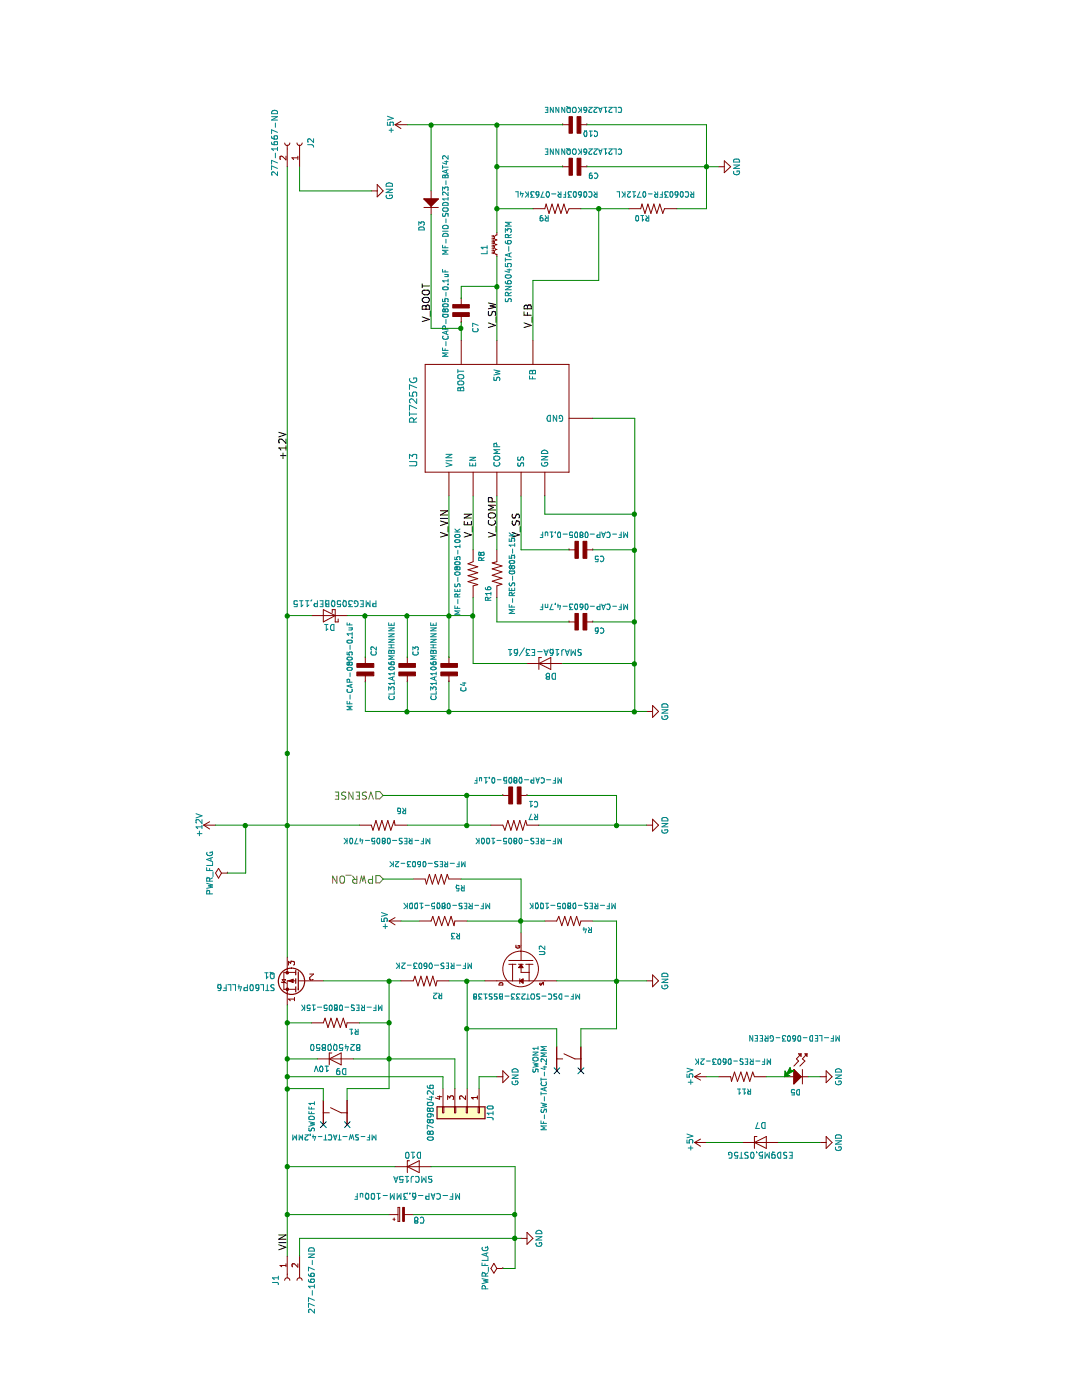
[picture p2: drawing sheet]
EESchema Schematic File Version 2
LIBS:teensy_32_v2-rescue
LIBS:power
LIBS:device
LIBS:switches
LIBS:relays
LIBS:motors
LIBS:transistors
LIBS:conn
LIBS:linear
LIBS:regul
LIBS:74xx
LIBS:cmos4000
LIBS:adc-dac
LIBS:memory
LIBS:xilinx
LIBS:microcontrollers
LIBS:dsp
LIBS:microchip
LIBS:analog_switches
LIBS:motorola
LIBS:texas
LIBS:intel
LIBS:audio
LIBS:interface
LIBS:digital-audio
LIBS:philips
LIBS:display
LIBS:cypress
LIBS:siliconi
LIBS:opto
LIBS:atmel
LIBS:contrib
LIBS:valves
LIBS:teensy_3
LIBS:MF_Aesthetics
LIBS:MF_Connectors
LIBS:MF_Discrete_Semiconductor
LIBS:MF_Displays
LIBS:MF_Frequency_Control
LIBS:MF_IC_Analog
LIBS:MF_IC_Digital
LIBS:MF_IC_Power
LIBS:MF_LEDs
LIBS:MF_Passives
LIBS:MF_Sensors
LIBS:MF_Switches
LIBS:teensy_32_v2-cache
EELAYER 25 0
EELAYER END
$Descr A4 11693 8268
encoding utf-8
Sheet 2 5
Title ""
Date ""
Rev ""
Comp ""
Comment1 ""
Comment2 ""
Comment3 ""
Comment4 ""
$EndDescr
$Comp
L Conn_01x02_Female J1
U 1 1
P 1000 2400
F 0 "J1" H 1000 2500 50  0000 C CNN
F 1 "277-1667-ND" H 1000 2200 50  0000 C CNN
F 2 "Connectors_Phoenix:PhoenixContact_MCV-G_02x5.08mm_Vertical" H 1000 2400 50  0001 C CNN
F 3 "" H 1000 2400 50  0001 C CNN
	1    1000 2400
	-1   0    0    -1  
$EndComp
$Comp
L Conn_01x02_Female J2
U 1 1
P 10500 2500
F 0 "J2" H 10500 2600 50  0000 C CNN
F 1 "277-1667-ND" H 10500 2300 50  0000 C CNN
F 2 "Connectors_Phoenix:PhoenixContact_MCV-G_02x5.08mm_Vertical" H 10500 2500 50  0001 C CNN
F 3 "" H 10500 2500 50  0001 C CNN
	1    10500 2500
	1    0    0    1   
$EndComp
$Comp
L Q_PMOS_SGD Q1
U 1 1
P 3500 2500
F 0 "Q1" H 3700 2550 50  0000 L CNN
F 1 "STL60P4LLF6" H 3700 2450 50  0000 L CNN
F 2 "teensy:POWERFLAT_5x6" H 3700 2600 50  0001 C CNN
F 3 "" H 3500 2500 50  0001 C CNN
	1    3500 2500
	0    1    -1   0   
$EndComp
$Comp
L GND #PWR011
U 1 1
P 1350 4350
F 0 "#PWR011" H 1350 4100 50  0001 C CNN
F 1 "GND" H 1350 4200 50  0000 C CNN
F 2 "" H 1350 4350 50  0001 C CNN
F 3 "" H 1350 4350 50  0001 C CNN
	1    1350 4350
	1    0    0    -1  
$EndComp
$Comp
L RESISTOR_0805 R1
U 1 1
P 3150 2800
F 0 "R1" V 3100 2600 45  0000 L BNN
F 1 "MF-RES-0805-15K" V 3300 2400 45  0000 L BNN
F 2 "MF_Passives:MF_Passives-R0805" H 3400 2710 20  0001 C CNN
F 3 "" H 3150 2800 60  0001 C CNN
	1    3150 2800
	1    0    0    -1  
$EndComp
$Comp
L N-CHANNEL_FET_BSS138_SOT-23-3 U2
U 1 1
P 3600 4350
F 0 "U2" H 3400 4150 45  0000 L BNN
F 1 "MF-DSC-SOT233-BSS138" V 3850 3850 45  0000 L BNN
F 2 "MF_Discrete_Semiconductor:MF_Discrete_Semiconductor-SOT-23-3" H 4098 4421 20  0001 C CNN
F 3 "" H 3600 4350 60  0001 C CNN
	1    3600 4350
	-1   0    0    -1  
$EndComp
$Comp
L RESISTOR_0805 R2
U 1 1
P 3500 3550
F 0 "R2" V 3400 3400 45  0000 L BNN
F 1 "MF-RES-0603-2K" V 3650 3150 45  0000 L BNN
F 2 "MF_Passives:MF_Passives-R0603" H 3750 3460 20  0001 C CNN
F 3 "" H 3500 3550 60  0001 C CNN
	1    3500 3550
	1    0    0    -1  
$EndComp
$Comp
L GND #PWR012
U 1 1
P 3500 5400
F 0 "#PWR012" H 3500 5150 50  0001 C CNN
F 1 "GND" H 3500 5250 50  0000 C CNN
F 2 "" H 3500 5400 50  0001 C CNN
F 3 "" H 3500 5400 50  0001 C CNN
	1    3500 5400
	1    0    0    -1  
$EndComp
$Comp
L RESISTOR_0805 R5
U 1 1
P 4350 3650
F 0 "R5" V 4300 3800 45  0000 L BNN
F 1 "MF-RES-0603-2K" V 4500 3250 45  0000 L BNN
F 2 "MF_Passives:MF_Passives-R0603" H 4600 3560 20  0001 C CNN
F 3 "" H 4350 3650 60  0001 C CNN
	1    4350 3650
	1    0    0    1   
$EndComp
$Comp
L RESISTOR_0805 R4
U 1 1
P 4000 4750
F 0 "R4" V 3950 4550 45  0000 L BNN
F 1 "MF-RES-0805-100K" V 4150 4350 45  0000 L BNN
F 2 "MF_Passives:MF_Passives-R0805" H 4250 4660 20  0001 C CNN
F 3 "" H 4000 4750 60  0001 C CNN
	1    4000 4750
	1    0    0    -1  
$EndComp
$Comp
L +5V #PWR013
U 1 1
P 4000 3350
F 0 "#PWR013" H 4000 3200 50  0001 C CNN
F 1 "+5V" H 4000 3490 50  0000 C CNN
F 2 "" H 4000 3350 50  0001 C CNN
F 3 "" H 4000 3350 50  0001 C CNN
	1    4000 3350
	1    0    0    -1  
$EndComp
$Comp
L RESISTOR_0805 R3
U 1 1
P 4000 3700
F 0 "R3" V 3900 3550 45  0000 L BNN
F 1 "MF-RES-0805-100K" V 4150 3300 45  0000 L BNN
F 2 "MF_Passives:MF_Passives-R0805" H 4250 3610 20  0001 C CNN
F 3 "" H 4000 3700 60  0001 C CNN
	1    4000 3700
	1    0    0    -1  
$EndComp
Text HLabel 4350 3200 1    60   Input ~ 0
PWR_ON
$Comp
L RESISTOR_0805 R6
U 1 1
P 4800 3200
F 0 "R6" V 4700 3000 45  0000 L BNN
F 1 "MF-RES-0805-470K" V 4950 2800 45  0000 L BNN
F 2 "MF_Passives:MF_Passives-R0805" H 5050 3110 20  0001 C CNN
F 3 "" H 4800 3200 60  0001 C CNN
	1    4800 3200
	-1   0    0    -1  
$EndComp
$Comp
L RESISTOR_0805 R7
U 1 1
P 4800 4300
F 0 "R7" V 4750 4100 45  0000 L BNN
F 1 "MF-RES-0805-100K" V 4950 3900 45  0000 L BNN
F 2 "MF_Passives:MF_Passives-R0805" H 5050 4210 20  0001 C CNN
F 3 "" H 4800 4300 60  0001 C CNN
	1    4800 4300
	-1   0    0    -1  
$EndComp
$Comp
L GND #PWR014
U 1 1
P 4800 5400
F 0 "#PWR014" H 4800 5150 50  0001 C CNN
F 1 "GND" H 4800 5250 50  0000 C CNN
F 2 "" H 4800 5400 50  0001 C CNN
F 3 "" H 4800 5400 50  0001 C CNN
	1    4800 5400
	1    0    0    -1  
$EndComp
Text HLabel 5050 3200 1    60   Input ~ 0
VSENSE
$Comp
L CAPACITOR_NP_0805 C1
U 1 1
P 5050 4300
F 0 "C1" V 5000 4100 45  0000 L BNN
F 1 "MF-CAP-0805-0.1uF" V 5200 3900 45  0000 L BNN
F 2 "MF_Passives:MF_Passives-C0805" H 5300 4210 20  0001 C CNN
F 3 "" H 5050 4300 60  0001 C CNN
	1    5050 4300
	1    0    0    -1  
$EndComp
$Comp
L TACT_4.2MM SWOFF1
U 1 1
P 2400 2800
F 0 "SWOFF1" H 2300 3000 45  0000 L CNN
F 1 "MF-SW-TACT-4.2MM" V 2600 2450 45  0000 L CNN
F 2 "MF_Switches:MF_Switches-TACT4.2MM" H 2290 2950 20  0001 L CNN
F 3 "" H 2400 2800 60  0001 C CNN
	1    2400 2800
	-1   0    0    -1  
$EndComp
$Comp
L GND #PWR015
U 1 1
P 10100 3100
F 0 "#PWR015" H 10100 2850 50  0001 C CNN
F 1 "GND" H 10100 2950 50  0000 C CNN
F 2 "" H 10100 3100 50  0001 C CNN
F 3 "" H 10100 3100 50  0001 C CNN
	1    10100 3100
	1    0    0    -1  
$EndComp
$Comp
L TACT_4.2MM SWON1
U 1 1
P 2850 4750
F 0 "SWON1" H 2740 5030 45  0000 L CNN
F 1 "MF-SW-TACT-4.2MM" H 2740 4960 45  0000 L CNN
F 2 "MF_Switches:MF_Switches-TACT4.2MM" H 2740 4900 20  0001 L CNN
F 3 "" H 2850 4750 60  0001 C CNN
	1    2850 4750
	-1   0    0    -1  
$EndComp
$Comp
L CAPACITOR_NP_0805 C7
U 1 1
P 9100 3850
F 0 "C7" V 9000 3950 45  0000 L BNN
F 1 "MF-CAP-0805-0.1uF" V 9250 3500 45  0000 L BNN
F 2 "MF_Passives:MF_Passives-C0805" H 9350 3760 20  0001 C CNN
F 3 "" H 9100 3850 60  0001 C CNN
	1    9100 3850
	0    -1   -1   0   
$EndComp
$Comp
L RESISTOR_0805 R10
U 1 1
P 9950 5450
F 0 "R10" V 10050 5300 45  0000 L BNN
F 1 "RC0603FR-0712KL" V 9850 5150 45  0000 L BNN
F 2 "MF_Passives:MF_Passives-R0603" H 10200 5360 20  0001 C CNN
F 3 "" H 9950 5450 60  0001 C CNN
	1    9950 5450
	-1   0    0    1   
$EndComp
$Comp
L CAPACITOR_NP_0805 C9
U 1 1
P 10300 4800
F 0 "C9" V 10250 4600 45  0000 L BNN
F 1 "CL21A226KOQNNNE" V 10450 4400 45  0000 L BNN
F 2 "MF_Passives:MF_Passives-C0805" H 10550 4710 20  0001 C CNN
F 3 "" H 10300 4800 60  0001 C CNN
	1    10300 4800
	1    0    0    -1  
$EndComp
$Comp
L CAPACITOR_NP_0805 C10
U 1 1
P 10650 4800
F 0 "C10" V 10600 4600 45  0000 L BNN
F 1 "CL21A226KOQNNNE" V 10800 4400 45  0000 L BNN
F 2 "MF_Passives:MF_Passives-C0805" H 10900 4710 20  0001 C CNN
F 3 "" H 10650 4800 60  0001 C CNN
	1    10650 4800
	1    0    0    -1  
$EndComp
$Comp
L CAPACITOR_NP_0805 C6
U 1 1
P 6500 4850
F 0 "C6" V 6450 4650 45  0000 L BNN
F 1 "MF-CAP-0603-4.7nF" V 6650 4450 45  0000 L BNN
F 2 "MF_Passives:MF_Passives-C0603" H 6750 4760 20  0001 C CNN
F 3 "" H 6500 4850 60  0001 C CNN
	1    6500 4850
	1    0    0    -1  
$EndComp
$Comp
L CAPACITOR_NP_0805 C5
U 1 1
P 7100 4850
F 0 "C5" V 7050 4650 45  0000 L BNN
F 1 "MF-CAP-0805-0.1uF" V 7250 4450 45  0000 L BNN
F 2 "MF_Passives:MF_Passives-C0805" H 7350 4760 20  0001 C CNN
F 3 "" H 7100 4850 60  0001 C CNN
	1    7100 4850
	1    0    0    -1  
$EndComp
$Comp
L CAPACITOR_NP_0805 C3
U 1 1
P 6100 3400
F 0 "C3" V 6050 3200 45  0000 L BNN
F 1 "CL31A106MBHNNNE" V 6250 3000 45  0000 L BNN
F 2 "MF_Passives:MF_Passives-C1206" H 6350 3310 20  0001 C CNN
F 3 "" H 6100 3400 60  0001 C CNN
	1    6100 3400
	0    -1   -1   0   
$EndComp
$Comp
L D_Schottky D1
U 1 1
P 6550 2750
F 0 "D1" H 6550 2850 50  0000 C CNN
F 1 "PMEG3050BEP,115" H 6500 2650 50  0000 C CNN
F 2 "teensy:SOD-128" H 6550 2750 50  0001 C CNN
F 3 "" H 6550 2750 50  0001 C CNN
	1    6550 2750
	0    -1   -1   0   
$EndComp
$Comp
L CAPACITOR_NP_0805 C4
U 1 1
P 6100 3750
F 0 "C4" V 6000 3850 45  0000 L BNN
F 1 "CL31A106MBHNNNE" V 6250 3350 45  0000 L BNN
F 2 "MF_Passives:MF_Passives-C1206" H 6350 3660 20  0001 C CNN
F 3 "" H 6100 3750 60  0001 C CNN
	1    6100 3750
	0    -1   -1   0   
$EndComp
$Comp
L GND #PWR016
U 1 1
P 5750 5400
F 0 "#PWR016" H 5750 5150 50  0001 C CNN
F 1 "GND" H 5750 5250 50  0000 C CNN
F 2 "" H 5750 5400 50  0001 C CNN
F 3 "" H 5750 5400 50  0001 C CNN
	1    5750 5400
	1    0    0    -1  
$EndComp
$Comp
L RESISTOR_0805 R8
U 1 1
P 6900 3950
F 0 "R8" V 6850 4050 45  0000 L BNN
F 1 "MF-RES-0805-100K" V 7050 3600 45  0000 L BNN
F 2 "MF_Passives:MF_Passives-R0805" H 7150 3860 20  0001 C CNN
F 3 "" H 6900 3950 60  0001 C CNN
	1    6900 3950
	0    1    -1   0   
$EndComp
$Comp
L L_Core_Ferrite_Small L1
U 1 1
P 9650 4150
F 0 "L1" V 9750 4150 50  0000 L CNN
F 1 "SRN6045TA-6R3M" V 9550 3950 50  0000 L CNN
F 2 "teensy:SRN6045TA" H 9650 4150 50  0001 C CNN
F 3 "" H 9650 4150 50  0001 C CNN
	1    9650 4150
	0    -1   -1   0   
$EndComp
$Comp
L GND #PWR017
U 1 1
P 10300 6000
F 0 "#PWR017" H 10300 5750 50  0001 C CNN
F 1 "GND" H 10300 5850 50  0000 C CNN
F 2 "" H 10300 6000 50  0001 C CNN
F 3 "" H 10300 6000 50  0001 C CNN
	1    10300 6000
	1    0    0    -1  
$EndComp
$Comp
L RESISTOR_0805 R9
U 1 1
P 9950 4650
F 0 "R9" V 10050 4500 45  0000 L BNN
F 1 "RC0603FR-0763K4L" V 9850 4300 45  0000 L BNN
F 2 "MF_Passives:MF_Passives-R0603" H 10200 4560 20  0001 C CNN
F 3 "" H 9950 4650 60  0001 C CNN
	1    9950 4650
	-1   0    0    1   
$EndComp
$Comp
L +5V #PWR018
U 1 1
P 10650 3400
F 0 "#PWR018" H 10650 3250 50  0001 C CNN
F 1 "+5V" H 10650 3540 50  0000 C CNN
F 2 "" H 10650 3400 50  0001 C CNN
F 3 "" H 10650 3400 50  0001 C CNN
	1    10650 3400
	1    0    0    -1  
$EndComp
$Comp
L CAPACITOR_NP_0805 C2
U 1 1
P 6100 3050
F 0 "C2" V 6050 2850 45  0000 L BNN
F 1 "MF-CAP-0805-0.1uF" V 6250 2650 45  0000 L BNN
F 2 "MF_Passives:MF_Passives-C0805" H 6350 2960 20  0001 C CNN
F 3 "" H 6100 3050 60  0001 C CNN
	1    6100 3050
	0    -1   -1   0   
$EndComp
$Comp
L PWR_FLAG #FLG019
U 1 1
P 4400 1900
F 0 "#FLG019" H 4400 1975 50  0001 C CNN
F 1 "PWR_FLAG" H 4400 2050 50  0000 C CNN
F 2 "" H 4400 1900 50  0001 C CNN
F 3 "" H 4400 1900 50  0001 C CNN
	1    4400 1900
	1    0    0    -1  
$EndComp
NoConn ~ 2300 2700
NoConn ~ 2300 2900
NoConn ~ 2750 4650
NoConn ~ 2750 4850
$Comp
L DS7257G U3
U 1 1
P 8200 4150
F 0 "U3" H 7850 4850 60  0000 C CNN
F 1 "RT7257G" H 8350 4850 60  0000 C CNN
F 2 "teensy:DS7257G" H 8200 4150 60  0001 C CNN
F 3 "" H 8200 4150 60  0001 C CNN
	1    8200 4150
	1    0    0    -1  
$EndComp
$Comp
L RESISTOR_0805 R16
U 1 1
P 6900 4150
F 0 "R16" V 6850 4250 45  0000 L BNN
F 1 "MF-RES-0805-15K" V 7050 3800 45  0000 L BNN
F 2 "MF_Passives:MF_Passives-R0805" H 7150 4060 20  0001 C CNN
F 3 "" H 6900 4150 60  0001 C CNN
	1    6900 4150
	0    -1   1    0   
$EndComp
$Comp
L CP_Small C8
U 1 1
P 1550 3350
F 0 "C8" V 1500 3150 50  0000 L CNN
F 1 "MF-CAP-6.3MM-100uF" V 1700 2850 50  0000 L CNN
F 2 "MF_Passives:MF_Passives-CP6.3MM" H 1550 3350 50  0001 C CNN
F 3 "" H 1550 3350 50  0001 C CNN
	1    1550 3350
	1    0    0    -1  
$EndComp
$Comp
L DIODES_BAT42_SOD-123 D3
U 1 1
P 10000 3600
F 0 "D3" H 10150 3500 45  0000 L BNN
F 1 "MF-DIO-SOD123-BAT42" H 9600 3700 45  0000 L BNN
F 2 "MF_Discrete_Semiconductor:MF_Discrete_Semiconductor-SOD-123" H 10188 3679 20  0001 C CNN
F 3 "" H 10000 3600 60  0001 C CNN
	1    10000 3600
	-1   0    0    1   
$EndComp
Text Label 7200 3950 0    60   ~ 0
V_EN
Text Label 7200 3750 0    60   ~ 0
V_VIN
Text Label 7200 4150 0    60   ~ 0
V_COMP
Text Label 7200 4350 0    60   ~ 0
V_SS
Text Label 8950 4450 0    60   ~ 0
V_FB
Text Label 8950 4150 0    60   ~ 0
V_SW
Text Label 9000 3600 0    60   ~ 0
V_BOOT
Text Label 1250 2400 0    60   ~ 0
VIN
$Comp
L PWR_FLAG #FLG020
U 1 1
P 1100 4200
F 0 "#FLG020" H 1100 4275 50  0001 C CNN
F 1 "PWR_FLAG" H 1100 4350 50  0000 C CNN
F 2 "" H 1100 4200 50  0001 C CNN
F 3 "" H 1100 4200 50  0001 C CNN
	1    1100 4200
	1    0    0    -1  
$EndComp
$Comp
L +12V #PWR021
U 1 1
P 4800 1800
F 0 "#PWR021" H 4800 1650 50  0001 C CNN
F 1 "+12V" H 4800 1940 50  0000 C CNN
F 2 "" H 4800 1800 50  0001 C CNN
F 3 "" H 4800 1800 50  0001 C CNN
	1    4800 1800
	1    0    0    -1  
$EndComp
Text Label 7850 2400 0    60   ~ 0
+12V
$Comp
L +5V #PWR022
U 1 1
P 2700 5900
F 0 "#PWR022" H 2700 5750 50  0001 C CNN
F 1 "+5V" H 2700 6040 50  0000 C CNN
F 2 "" H 2700 5900 50  0001 C CNN
F 3 "" H 2700 5900 50  0001 C CNN
	1    2700 5900
	1    0    0    -1  
$EndComp
$Comp
L RESISTOR_0805 R11
U 1 1
P 2700 6200
F 0 "R11" V 2600 6150 45  0000 L BNN
F 1 "MF-RES-0603-2K" V 2850 5800 45  0000 L BNN
F 2 "MF_Passives:MF_Passives-R0603" H 2950 6110 20  0001 C CNN
F 3 "" H 2700 6200 60  0001 C CNN
	1    2700 6200
	1    0    0    1   
$EndComp
$Comp
L LED_SINGLE-0603-GREEN D5
U 1 1
P 2700 6650
F 0 "D5" H 2650 6500 45  0000 L BNN
F 1 "MF-LED-0603-GREEN" H 2300 6950 45  0000 L BNN
F 2 "MF_LEDs:MF_LEDs-LED0603" H 2740 6420 20  0001 C CNN
F 3 "" H 2700 6650 60  0001 C CNN
	1    2700 6650
	0    1    1    0   
$EndComp
$Comp
L GND #PWR023
U 1 1
P 2700 6850
F 0 "#PWR023" H 2700 6600 50  0001 C CNN
F 1 "GND" H 2700 6700 50  0000 C CNN
F 2 "" H 2700 6850 50  0001 C CNN
F 3 "" H 2700 6850 50  0001 C CNN
	1    2700 6850
	1    0    0    -1  
$EndComp
$Comp
L +5V #PWR024
U 1 1
P 2150 5900
F 0 "#PWR024" H 2150 5750 50  0001 C CNN
F 1 "+5V" H 2150 6040 50  0000 C CNN
F 2 "" H 2150 5900 50  0001 C CNN
F 3 "" H 2150 5900 50  0001 C CNN
	1    2150 5900
	1    0    0    -1  
$EndComp
$Comp
L GND #PWR025
U 1 1
P 2150 6850
F 0 "#PWR025" H 2150 6600 50  0001 C CNN
F 1 "GND" H 2150 6700 50  0000 C CNN
F 2 "" H 2150 6850 50  0001 C CNN
F 3 "" H 2150 6850 50  0001 C CNN
	1    2150 6850
	1    0    0    -1  
$EndComp
$Comp
L D_Zener-RESCUE-teensy_32_v2 D7
U 1 1
P 2150 6350
AR Path="/5A485C98" Ref="D7"  Part="1" 
AR Path="/59ED6513/5A485C98" Ref="D7"  Part="1" 
F 0 "D7" H 2150 6500 50  0000 C CNN
F 1 "ESD9M5.0ST5G" H 2150 6250 50  0000 C CNN
F 2 "teensy:SOD-923" H 2150 6350 50  0001 C CNN
F 3 "" H 2150 6350 50  0001 C CNN
	1    2150 6350
	0    1    1    0   
$EndComp
$Comp
L D_Zener-RESCUE-teensy_32_v2 D8
U 1 1
P 6150 4550
AR Path="/5A4B06E7" Ref="D8"  Part="1" 
AR Path="/59ED6513/5A4B06E7" Ref="D8"  Part="1" 
F 0 "D8" H 6200 4450 50  0000 C CNN
F 1 "SMAJ16A-E3/61" H 6150 4650 50  0000 C CNN
F 2 "Diodes_SMD:D_SMA_Standard" H 6150 4550 50  0001 C CNN
F 3 "" H 6150 4550 50  0001 C CNN
	1    6150 4550
	0    1    1    0   
$EndComp
$Comp
L D_Zener-RESCUE-teensy_32_v2 D9
U 1 1
P 2850 2800
AR Path="/5A4B3289" Ref="D9"  Part="1" 
AR Path="/59ED6513/5A4B3289" Ref="D9"  Part="1" 
F 0 "D9" H 2900 2700 50  0000 C CNN
F 1 "824500850" H 2850 2900 50  0000 C CNN
F 2 "Diodes_SMD:D_SMA_Standard" H 2850 2800 50  0001 C CNN
F 3 "" H 2850 2800 50  0001 C CNN
	1    2850 2800
	0    1    1    0   
$EndComp
Text Notes 2800 2750 1    47   ~ 0
10V
$Comp
L D_Zener D10
U 1 1
P 1950 3450
F 0 "D10" H 1950 3550 50  0000 C CNN
F 1 "SMCJ15A" H 1950 3350 50  0000 C CNN
F 2 "Diodes_SMD:D_SMC_Standard" H 1950 3450 50  0001 C CNN
F 3 "" H 1950 3450 50  0001 C CNN
	1    1950 3450
	0    1    1    0   
$EndComp
$Comp
L Conn_01x04 J10
U 1 1
P 2400 3900
F 0 "J10" H 2400 4100 50  0000 C CNN
F 1 "0878980426" H 2400 3600 50  0000 C CNN
F 2 "Pin_Headers:Pin_Header_Straight_1x04_Pitch2.54mm_SMD_Pin1Right" H 2400 3900 50  0001 C CNN
F 3 "" H 2400 3900 50  0001 C CNN
	1    2400 3900
	-1   0    0    1   
$EndComp
Wire Wire Line
	1200 2400 3300 2400
Wire Wire Line
	3700 2400 10300 2400
Wire Wire Line
	1200 2500 1350 2500
Wire Wire Line
	1350 2500 1350 4350
Wire Wire Line
	3150 2400 3150 2600
Wire Wire Line
	3150 3250 3150 3000
Wire Wire Line
	2600 3250 3500 3250
Wire Wire Line
	3500 2700 3500 3350
Wire Wire Line
	3500 3750 3500 4050
Connection ~ 3500 3250
Wire Wire Line
	3500 4650 3500 5400
Wire Wire Line
	3100 5150 4000 5150
Wire Wire Line
	4000 5150 4000 4950
Connection ~ 3500 5150
Wire Wire Line
	4000 3900 4000 4550
Wire Wire Line
	3900 4350 4350 4350
Connection ~ 4000 4350
Wire Wire Line
	4350 3200 4350 3450
Wire Wire Line
	4000 3350 4000 3500
Wire Wire Line
	4800 1800 4800 3000
Connection ~ 4800 2400
Wire Wire Line
	4800 4500 4800 5400
Wire Wire Line
	4800 3400 4800 4100
Wire Wire Line
	4800 3900 5050 3900
Wire Wire Line
	5050 3200 5050 4200
Connection ~ 4800 3900
Connection ~ 5050 3900
Wire Wire Line
	5050 4400 5050 5150
Wire Wire Line
	5050 5150 4800 5150
Connection ~ 4800 5150
Wire Wire Line
	2600 3900 3500 3900
Wire Wire Line
	3100 3900 3100 4650
Wire Wire Line
	3100 4650 2950 4650
Connection ~ 3500 3900
Wire Wire Line
	3100 5150 3100 4850
Wire Wire Line
	3100 4850 2950 4850
Wire Wire Line
	2500 2700 2600 2700
Wire Wire Line
	2600 2700 2600 2400
Wire Wire Line
	2600 3250 2600 2900
Wire Wire Line
	2600 2900 2500 2900
Connection ~ 3150 3250
Wire Wire Line
	10300 2500 10100 2500
Wire Wire Line
	10100 2500 10100 3100
Wire Wire Line
	6550 2900 6550 3950
Wire Wire Line
	4350 4350 4350 3850
Connection ~ 3150 2400
Connection ~ 2600 2400
Connection ~ 6550 3750
Wire Wire Line
	6550 3400 6200 3400
Connection ~ 6550 3400
Connection ~ 6550 2400
Wire Wire Line
	6000 3400 5750 3400
Wire Wire Line
	5750 3050 5750 5400
Wire Wire Line
	7550 4550 7400 4550
Wire Wire Line
	6000 3750 5750 3750
Connection ~ 5750 3750
Wire Wire Line
	7100 4350 7550 4350
Wire Wire Line
	8850 3850 9000 3850
Wire Wire Line
	6500 4150 6500 4750
Wire Wire Line
	6500 5300 6500 4950
Connection ~ 5750 5300
Wire Wire Line
	7100 5300 7100 4950
Connection ~ 6500 5300
Connection ~ 7100 5300
Wire Wire Line
	7400 4550 7400 5300
Wire Wire Line
	7100 4750 7100 4350
Wire Wire Line
	8850 4150 9550 4150
Wire Wire Line
	9300 4150 9300 3850
Connection ~ 9300 4150
Wire Wire Line
	10650 4150 9750 4150
Wire Wire Line
	10650 3400 10650 4700
Wire Wire Line
	10300 4700 10300 4150
Connection ~ 10300 4150
Connection ~ 10650 4150
Wire Wire Line
	9950 4850 9950 5250
Wire Wire Line
	9950 4450 9950 4150
Connection ~ 9950 4150
Wire Wire Line
	9950 5650 9950 5900
Wire Wire Line
	9950 5900 10650 5900
Wire Wire Line
	10300 4900 10300 6000
Wire Wire Line
	10650 5900 10650 4900
Connection ~ 10300 5900
Wire Wire Line
	9350 5000 9950 5000
Wire Wire Line
	9350 5000 9350 4450
Wire Wire Line
	9350 4450 8850 4450
Connection ~ 9950 5000
Wire Wire Line
	6200 3050 6550 3050
Connection ~ 6550 3050
Wire Wire Line
	6000 3050 5750 3050
Connection ~ 5750 3400
Wire Wire Line
	4800 2050 4400 2050
Wire Wire Line
	4400 2050 4400 1900
Connection ~ 4800 2050
Wire Wire Line
	8200 5300 8200 4950
Connection ~ 7400 5300
Wire Wire Line
	6550 2600 6550 2400
Wire Wire Line
	6200 3750 7550 3750
Wire Wire Line
	6150 3950 6700 3950
Wire Wire Line
	7100 3950 7550 3950
Wire Wire Line
	5750 5300 8200 5300
Wire Wire Line
	6700 4150 6500 4150
Wire Wire Line
	7100 4150 7550 4150
Wire Wire Line
	10100 3600 10650 3600
Connection ~ 10650 3600
Wire Wire Line
	9300 3850 9200 3850
Wire Wire Line
	9900 3600 8950 3600
Wire Wire Line
	8950 3600 8950 3850
Connection ~ 8950 3850
Wire Wire Line
	1550 3250 1550 2400
Connection ~ 1550 2400
Wire Wire Line
	1550 4300 1550 3450
Wire Wire Line
	1100 4300 1950 4300
Connection ~ 1350 4300
Wire Wire Line
	1100 4300 1100 4200
Wire Wire Line
	2700 5900 2700 6000
Wire Wire Line
	2700 6400 2700 6550
Wire Wire Line
	2700 6750 2700 6850
Wire Wire Line
	2150 6200 2150 5900
Wire Wire Line
	2150 6500 2150 6850
Wire Wire Line
	2850 2650 2850 2400
Connection ~ 2850 2400
Wire Wire Line
	2850 2950 2850 3800
Connection ~ 2850 3250
Wire Wire Line
	6150 3950 6150 4400
Connection ~ 6550 3950
Wire Wire Line
	6150 4700 6150 5300
Connection ~ 6150 5300
Wire Wire Line
	1950 3300 1950 2400
Wire Wire Line
	1950 4300 1950 3600
Connection ~ 5400 2400
Connection ~ 1550 4300
Connection ~ 1950 2400
Wire Wire Line
	2700 2400 2700 3700
Wire Wire Line
	2700 3700 2600 3700
Connection ~ 2700 2400
Wire Wire Line
	2850 3800 2600 3800
Connection ~ 3100 3900
$Comp
L GND #PWR026
U 1 1
P 2700 4150
F 0 "#PWR026" H 2700 3900 50  0001 C CNN
F 1 "GND" H 2700 4000 50  0000 C CNN
F 2 "" H 2700 4150 50  0001 C CNN
F 3 "" H 2700 4150 50  0001 C CNN
	1    2700 4150
	1    0    0    -1  
$EndComp
Wire Wire Line
	2700 4150 2700 4000
Wire Wire Line
	2700 4000 2600 4000
$EndSCHEMATC
